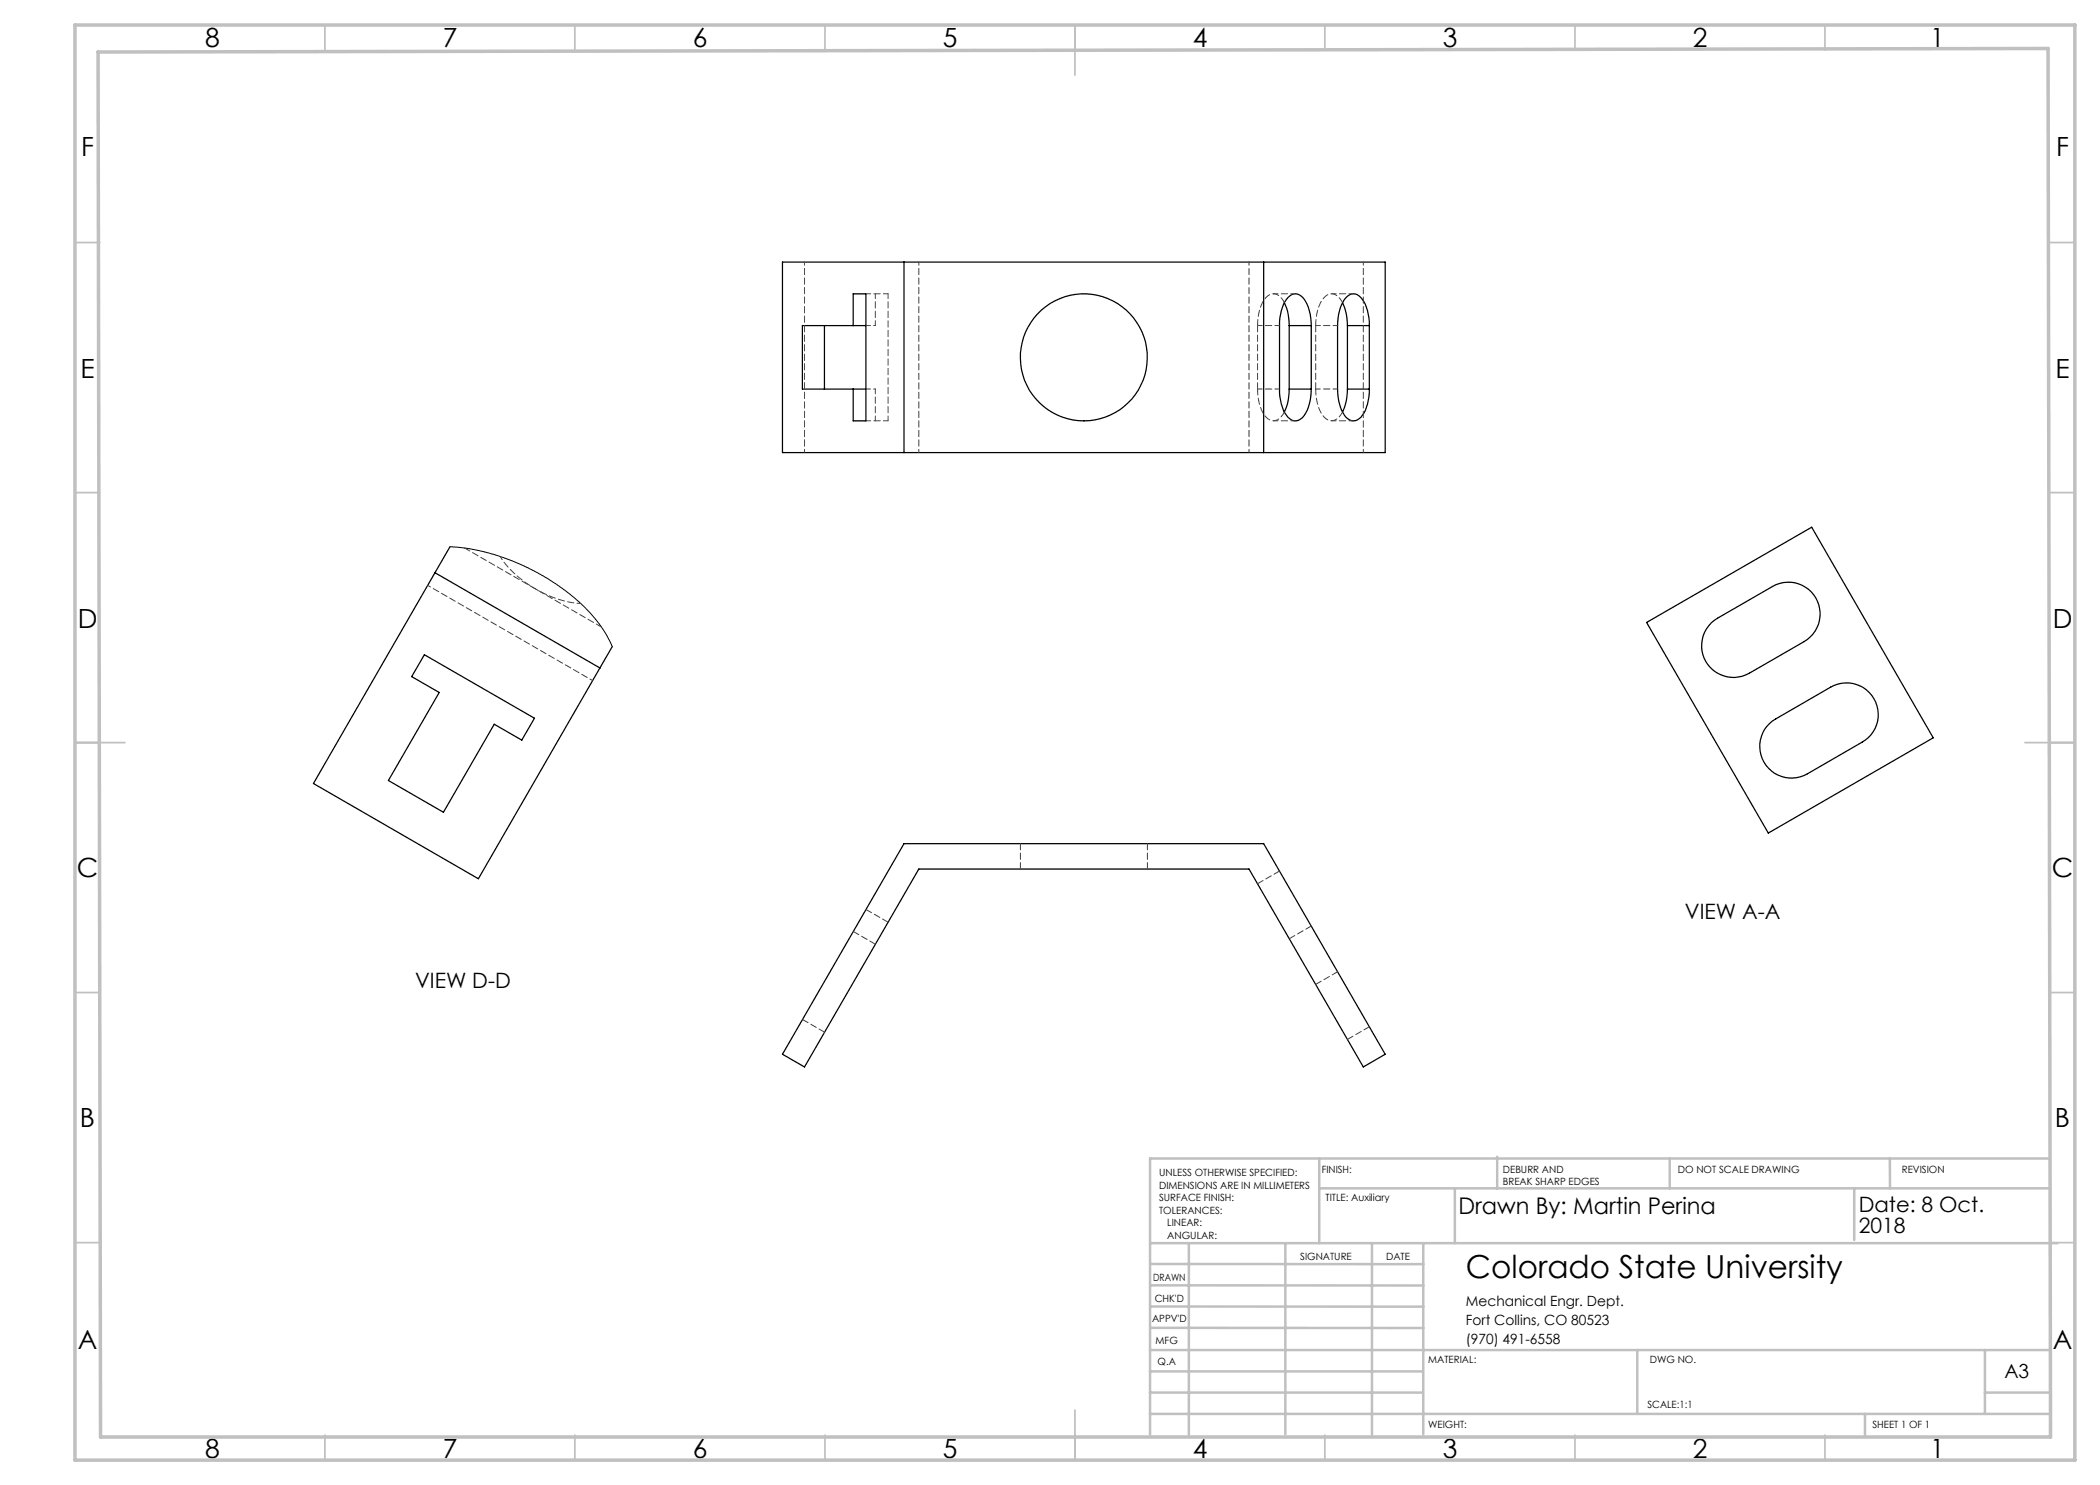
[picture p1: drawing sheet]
<svg xmlns="http://www.w3.org/2000/svg" width="420mm" height="297mm" viewBox="0 0 420 297" stroke-linecap="round" stroke-linejoin="round" font-family="sans-serif">
<g fill="none" stroke="#c0c0c0" stroke-width=".35">
<path d="M65 5v5M115 5v5M165 5v5M215 5v10M265 5v5M315 5v5M365 5v5M15 48.5h5M410 48.5h5M15 98.5h5M410 98.5h5M15 148.5h10"/>
<path d="M405 148.5h10M15 198.5h5M410 198.5h5M15 248.5h5M410 248.5h5M65 287v5M115 287v5M165 287v5M215 282v10M265 287v5M315 287v5M365 287v5"/>
</g>
<g fill="none" stroke="#c0c0c0" stroke-width=".5">
<path d="M263.8 231.7v16.9M263.8 237.7h146.2M291 237.7v10.9M299.4 231.3v6.4M333.9 231.7v6M370.8 237.7v10.3M378 231.7v6M410 231.7h-180v55.2M230.1 248.6h181.4M230.1 257.1h54.6M230.1 252.8h54.6M237.8 248.8v38.2"/>
<path d="M257.1 248.6v38.2M274.4 248.8v38.2M284.7 248.6v38.2M230 278.5h54.6M230 274.3h54.6M230 270h180M230 265.6h54.7M230.1 261.3h54.6M327.4 270v12.8M397 278.5h13M397 270v12.8M230 282.8h180"/>
<path d="M373 282.8v4.2"/>
</g>
<path d="M15 5h400v287h-400zM19.6 10.4l390-.7 .5 277.7h-390z" fill="none" stroke="#c0c0c0" stroke-width=".7"/>
<g fill="none" stroke="#000" stroke-width=".25">
<path d="M156.5 52.4h120.5v38.1h-120.5zM180.8 52.4v38.1M252.7 52.4v38.1M164.9 65.1v12.7M170.6 65.1v-6.3h2.6v25.4h-2.6v-6.4M173.2 65.1h-12.7v12.7h12.7M256.9 60.5l.6 1.7 .3 2.9M257.8 77.8l-.3 3-.6 1.6M257.8 65.1h4.5M257.8 77.8h4.5M257.8 65.1v12.7M262.3 65.1a7.8 7.8 0 0 0-2.1-5.9 1.91 1.91 0 0 0-2.9 .7 8.9 8.9 0 0 0-1.4 5.2v12.7a7.8 7.8 0 0 0 2.1 5.9 1.91 1.91 0 0 0 2.9-.7 9.7 9.7 0 0 0 1.4-5.2"/>
<path d="M262.3 65.1v12.7M268.5 60.5l.8 2.4 .2 2.2M269.5 77.8l-.2 2.3-.8 2.3M269.5 65.1h4.4M269.5 77.8h4.4M269.5 65.1v12.7M273.9 65.1a7.8 7.8 0 0 0-2.1-5.9 1.91 1.91 0 0 0-2.9 .7 9.7 9.7 0 0 0-1.4 5.2v12.7a7.8 7.8 0 0 0 2.1 5.9 1.91 1.91 0 0 0 2.9-.7 8.9 8.9 0 0 0 1.4-5.2M273.9 65.1v12.7M87 114.5l-24.3 42.2 33 19.1 24.3-42.2M87 114.5l33 19.1M90 109.4l-3 5.1M84.9 130.9l22 12.7-2.5 4.4-5.6-3.2-10.1 17.7-11-6.4 10.1-17.6-5.5-3.2z"/>
<path d="M122.4 129.3l-2.4 4.3M329.3 124.5l33-19.1 24.3 42.2-32.9 19zM342.3 124.6l1.2-1 11-6.3a6.4 6.4 0 0 1 8.7 2.3 6.4 6.4 0 0 1-2.3 8.7l-11.1 6.4a6.4 6.4 0 0 1-8.2-1.7 6.4 6.4 0 0 1 .7-8.4zM353.9 144.7l1.2-.9 11-6.4a6.3 6.3 0 0 1 8.7 2.3 6.3 6.3 0 0 1-2.3 8.7l-11 6.4a6.3 6.3 0 0 1-8.3-1.7 6.3 6.3 0 0 1 .7-8.4zM180.8 168.7h71.9l24.3 42.2-4.3 2.5-22.9-39.6h-66l-22.9 39.6-4.4-2.5z"/>
<circle cx="216.8" cy="71.5" r="12.7"/>
</g>
<path d="M251.5 65.1v12.7M263.1 65.1v12.7M92.9 109.6l27.4 15.8M204.1 168.7v5.1M229.5 173.8v-5.1M251.5 176.7l4.4-2.5M175.1 188.8l-4.4-2.5M177.6 184.4l-4.4-2.5M257.9 187.7l4.4-2.5M263.1 196.9l4.4-2.6M164.9 206.4l-4.4-2.5M269.5 207.9l4.4-2.6" fill="none" stroke="#404040" stroke-width=".2" stroke-dasharray="1.3 .6"/>
<path d="M160.9 52.4v38.1M183.8 52.4v38.1M249.8 52.4v38.1M272.7 52.4v38.1M85.6 117.1l32.9 19" fill="none" stroke="#404040" stroke-width=".2" stroke-dasharray="1.3 .6" stroke-dashoffset=".6"/>
<g fill="none" stroke="#404040" stroke-width=".2" stroke-dasharray="1.3 .6" stroke-dashoffset=".3">
<path d="M175.1 58.8v6.3M177.6 58.8h-4.4M259.1 58.8h-4.4M270.7 58.8h-4.4M175.1 77.8v6.4M251.5 65.1h4.4M251.5 77.8h4.4M263.1 65.1h4.4M263.1 77.8h4.4M177.6 84.2v-25.4M177.6 84.2h-4.4M254.7 84.2h4.4"/>
<path d="M266.3 84.2h4.4"/>
</g>
<path d="M251.5 77.8a7.8 7.8 0 0 0 2.1 5.9 1.94 1.94 0 0 0 2.9-.7l.4-.6M256.9 60.5a2.38 2.38 0 0 0-3-1.6 6.5 6.5 0 0 0-2.4 5.4v.8M263.1 77.8a7.8 7.8 0 0 0 2.1 5.9 1.94 1.94 0 0 0 2.9-.7l.4-.6M268.5 60.5a2.38 2.38 0 0 0-2.9-1.6 6.5 6.5 0 0 0-2.4 5.4l-.1 .8" fill="none" stroke="#404040" stroke-width=".2" stroke-dasharray="1.3 .6" stroke-dashoffset=".1"/>
<path d="M175.1 65.1h-1.9M175.1 77.8h-1.9" fill="none" stroke="#404040" stroke-width=".2" stroke-dasharray="1.3 .6" stroke-dashoffset=".9"/>
<path d="M90 109.4l2.1 .1 2.8 .4 4.9 1.3 5 2 4.7 2.5 4.5 3.1 1.9 1.7 2.1 2.1 2.7 3.4 1.7 3.3" fill="none" stroke="#000" stroke-width=".2"/>
<path d="M100 111.3a22.3 22.3 0 0 0 16.2 9.4" fill="none" stroke="#404040" stroke-width=".2" stroke-dasharray="1.3 .6" stroke-dashoffset=".5"/>
<text font-size="6.3" x="293.2" y="255.5">Colorado State University</text>
<g font-size="5.3">
<text x="41" y="9.5">8</text>
<text x="88.5" y="9.5">7</text>
<text x="138.5" y="9.5">6</text>
<text x="188.5" y="9.5">5</text>
<text x="238.5" y="9.5">4</text>
<text x="288.5" y="9.5">3</text>
<text x="338.5" y="9.5">2</text>
<text x="386" y="9.5">1</text>
<text x="16.2" y="31.3">F</text>
<text x="411.2" y="31.3">F</text>
<text x="16.1" y="75.5">E</text>
<text x="411.1" y="75.5">E</text>
<text x="15.5" y="125.5">D</text>
<text x="410.5" y="125.5">D</text>
<text x="15.4" y="175.5">C</text>
<text x="410.4" y="175.5">C</text>
<text x="16" y="225.5">B</text>
<text x="411" y="225.5">B</text>
<text x="15.5" y="269.7">A</text>
<text x="410.5" y="269.7">A</text>
<text x="41" y="291.5">8</text>
<text x="88.5" y="291.5">7</text>
<text x="138.5" y="291.5">6</text>
<text x="188.5" y="291.5">5</text>
<text x="238.5" y="291.5">4</text>
<text x="288.5" y="291.5">3</text>
<text x="338.5" y="291.5">2</text>
<text x="386" y="291.5">1</text>
</g>
<text font-size="4.6" x="291.7" y="242.7">Drawn By: Martin Perina</text>
<g font-size="4.2">
<text x="337" y="183.8">VIEW A-A</text>
<text x="83" y="197.6">VIEW D-D</text>
<text x="371.7" y="242.5">Date: 8 Oct.</text>
<text x="371.7" y="246.7">2018</text>
</g>
<text font-size="3.9" x="400.9" y="275.5">A3</text>
<g font-size="2.8">
<text x="293.2" y="261.1">Mechanical Engr. Dept.</text>
<text x="293.2" y="264.9">Fort Collins, CO 80523</text>
<text x="293.2" y="268.7">(970) 491-6558</text>
</g>
<g font-size="2">
<text x="231.8" y="235.2">UNLESS OTHERWISE SPECIFIED:</text>
<text x="231.8" y="237.7">DIMENSIONS ARE IN MILLIMETERS</text>
<text x="264.4" y="234.6">FINISH:</text>
<text x="300.6" y="234.6">DEBURR AND</text>
<text x="300.6" y="237.1">BREAK SHARP EDGES</text>
<text x="335.6" y="234.6">DO NOT SCALE DRAWING</text>
<text x="380.4" y="234.6">REVISION</text>
<text x="231.8" y="240.2">SURFACE FINISH:</text>
<text x="231.8" y="242.7">TOLERANCES:</text>
<text x="233.4" y="245.2">LINEAR:</text>
<text x="265.1" y="240.2">TITLE: Auxiliary</text>
<text x="233.5" y="247.7">ANGULAR:</text>
<text x="260" y="251.9">SIGNATURE</text>
<text x="277.2" y="251.9">DATE</text>
<text x="230.6" y="256.1">DRAWN</text>
<text x="230.9" y="260.3">CHK'D</text>
<text x="230.4" y="264.4">APPV'D</text>
<text x="231.1" y="268.8">MFG</text>
<text x="231.5" y="273">Q.A</text>
<text x="285.6" y="272.5">MATERIAL:</text>
<text x="330" y="272.5">DWG NO.</text>
<text x="329.5" y="281.7">SCALE:1:1</text>
<text x="285.6" y="285.5">WEIGHT:</text>
<text x="374.5" y="285.6">SHEET 1 OF 1</text>
</g>
</svg>
